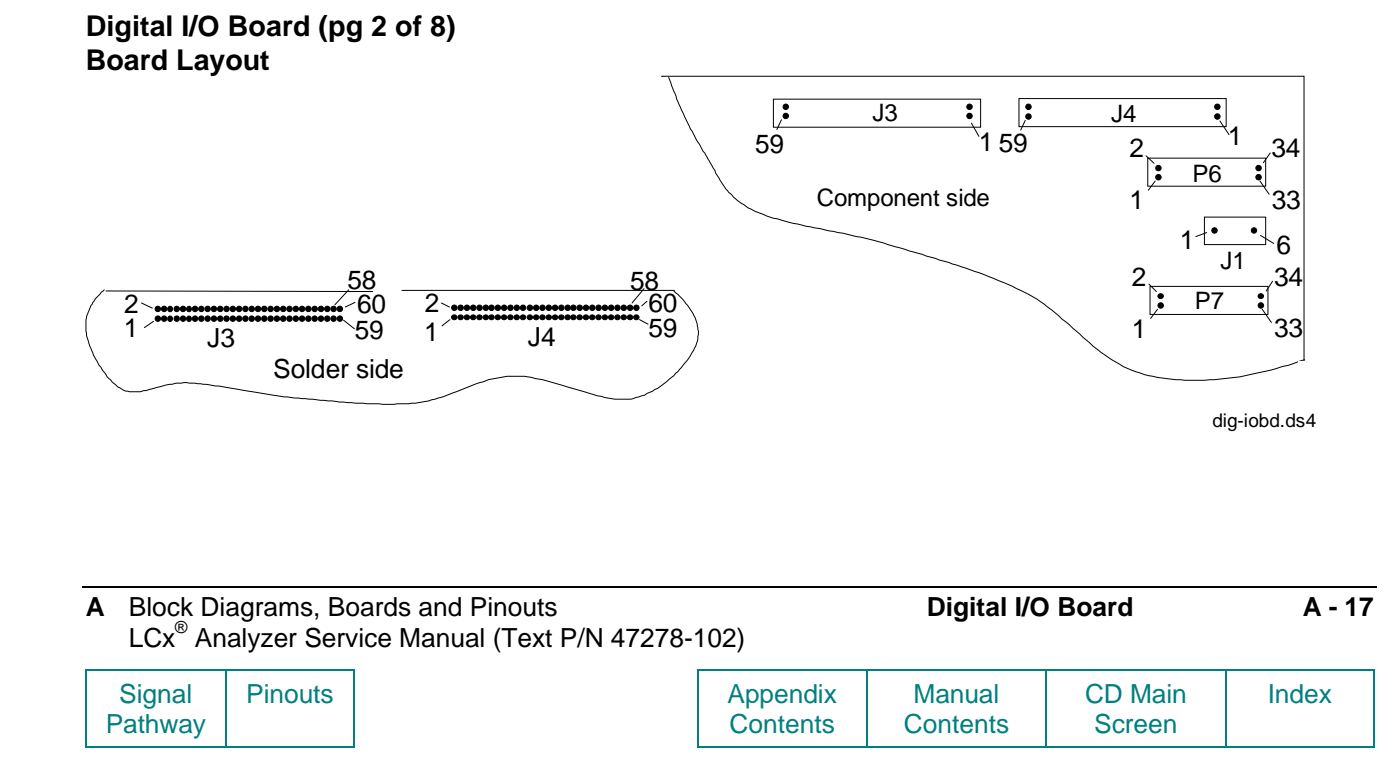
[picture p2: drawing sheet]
<svg xmlns="http://www.w3.org/2000/svg" width="207mm" height="114mm" viewBox="0 0 207 114" stroke-linecap="round" stroke-linejoin="round" font-family="sans-serif">
<path d="M12.2 86.8h191.5" fill="none" stroke="#000" stroke-width=".25"/>
<g fill="#008080">
<path d="M12.6 98.9h.2v.3h-.2z" fill-rule="evenodd"/>
<path d="M12.6 98.9h.2v.3h-.2z" fill-rule="evenodd"/>
</g>
<path d="M12.8 99.1h20.4" fill="none" stroke="#008080" stroke-width=".25"/>
<path d="M33.2 98.9h.3v.3h-.3z" fill-rule="evenodd" fill="#008080"/>
<path d="M33.5 99.1h18.8" fill="none" stroke="#008080" stroke-width=".25"/>
<g fill="#008080">
<path d="M52.3 98.9h.2v.3h-.2z" fill-rule="evenodd"/>
<path d="M52.3 98.9h.2v.3h-.2z" fill-rule="evenodd"/>
<path d="M103.1 98.9h.2v.3h-.2z" fill-rule="evenodd"/>
<path d="M103.1 98.9h.2v.3h-.2z" fill-rule="evenodd"/>
</g>
<path d="M103.3 99.1h24.8" fill="none" stroke="#008080" stroke-width=".25"/>
<path d="M128.1 98.9h.2v.3h-.2z" fill-rule="evenodd" fill="#008080"/>
<path d="M128.3 99.1h26.3" fill="none" stroke="#008080" stroke-width=".25"/>
<path d="M154.6 98.9h.3v.3h-.3z" fill-rule="evenodd" fill="#008080"/>
<path d="M154.9 99.1h26.3" fill="none" stroke="#008080" stroke-width=".25"/>
<path d="M181.2 98.9h.3v.3h-.3z" fill-rule="evenodd" fill="#008080"/>
<path d="M181.5 99.1h21.5" fill="none" stroke="#008080" stroke-width=".25"/>
<g fill="#008080">
<path d="M203 98.9h.3v.3h-.3z" fill-rule="evenodd"/>
<path d="M203 98.9h.3v.3h-.3z" fill-rule="evenodd"/>
</g>
<path d="M12.7 99.2v11.1" fill="none" stroke="#008080" stroke-width=".25"/>
<g fill="#008080">
<path d="M12.6 110.3h.2v.2h-.2z" fill-rule="evenodd"/>
<path d="M12.6 110.3h.2v.2h-.2z" fill-rule="evenodd"/>
</g>
<path d="M33.4 99.2v11.1M12.8 110.4h20.4" fill="none" stroke="#008080" stroke-width=".25"/>
<path d="M33.2 110.3h.3v.2h-.3z" fill-rule="evenodd" fill="#008080"/>
<path d="M52.4 99.2v11.1M33.5 110.4h18.8" fill="none" stroke="#008080" stroke-width=".25"/>
<g fill="#008080">
<path d="M52.3 110.3h.2v.2h-.2z" fill-rule="evenodd"/>
<path d="M52.3 110.3h.2v.2h-.2z" fill-rule="evenodd"/>
</g>
<path d="M103.2 99.2v11.1" fill="none" stroke="#008080" stroke-width=".25"/>
<g fill="#008080">
<path d="M103.1 110.3h.2v.2h-.2z" fill-rule="evenodd"/>
<path d="M103.1 110.3h.2v.2h-.2z" fill-rule="evenodd"/>
</g>
<path d="M128.2 99.2v11.1M103.3 110.4h24.8" fill="none" stroke="#008080" stroke-width=".25"/>
<path d="M128.1 110.3h.2v.2h-.2z" fill-rule="evenodd" fill="#008080"/>
<path d="M154.7 99.2v11.1M128.3 110.4h26.3" fill="none" stroke="#008080" stroke-width=".25"/>
<path d="M154.6 110.3h.3v.2h-.3z" fill-rule="evenodd" fill="#008080"/>
<path d="M181.3 99.2v11.1M154.9 110.4h26.3" fill="none" stroke="#008080" stroke-width=".25"/>
<path d="M181.2 110.3h.3v.2h-.3z" fill-rule="evenodd" fill="#008080"/>
<path d="M203.2 99.2v11.1M181.5 110.4h21.5" fill="none" stroke="#008080" stroke-width=".25"/>
<g fill="#008080">
<path d="M203 110.3h.3v.2h-.3z" fill-rule="evenodd"/>
<path d="M203 110.3h.3v.2h-.3z" fill-rule="evenodd"/>
</g>
<g fill="none" stroke="#000" stroke-width=".15">
<path d="M97.9 11.3h95v47.5h-95zM98.9 11.4a60.3 60.3 0 0 0 5.1 11l.2 .2 2.3 4.1 1.1 1.5a11.2 11.2 0 0 0 3.5 2.7l.4 .3 2.9 1.1 4.8 1.2a137.5 137.5 0 0 1 14.6 3.3l.7 .3a105.1 105.1 0 0 1 16.5 5.8 22.2 22.2 0 0 1 6.1 4.3l2.6 2.2a25.4 25.4 0 0 0 7.6 5.3l2 .7a32.1 32.1 0 0 0 10.3 .7l3.8-.4 3.9-.8 3.2-.9 2.5-.8M114.4 14.7h30.6v4.1h-30.6zM115.6 17.7l-.7 1.4M143.7 18.2l1.1 2M150.7 14.6h30.7v4.1h-30.7zM151.7 17.8l-.7 1.4M180.4 17.9l1.4 2M169.5 23l1.2 1.1M169.8 23.4h17.4v4.1h-17.4zM170.9 26.8l-1 1.3M178.2 32.1h9v4.1h-9z"/>
<path d="M178.5 34.4l-1.6 .6M186.4 26.8l1.3 1.9M186.5 34.8l1.9 1.2M187.9 22.6l-1 1.5M169.9 42l1.1 1.1M170.1 42.3h17.5v4.2h-17.5zM171.2 45.7l-1 1.4M186.7 45.7l1.4 2M188.2 41.6l-.9 1.4"/>
</g>
<g fill="#000" stroke="#000" stroke-width=".15">
<circle cx="116.2" cy="15.8" r=".4"/>
<circle cx="116.2" cy="17.1" r=".4"/>
<circle cx="143.4" cy="17.1" r=".4"/>
<circle cx="143.4" cy="15.8" r=".4"/>
<circle cx="152.1" cy="15.8" r=".4"/>
<circle cx="152.1" cy="17.2" r=".4"/>
<circle cx="180.1" cy="15.8" r=".4"/>
<circle cx="180.1" cy="17.2" r=".4"/>
<circle cx="171.3" cy="24.8" r=".4"/>
<circle cx="171.3" cy="26.2" r=".4"/>
<circle cx="179.6" cy="34.1" r=".4"/>
<circle cx="185.5" cy="34.1" r=".4"/>
<circle cx="186.2" cy="24.8" r=".4"/>
<circle cx="186.2" cy="26.2" r=".4"/>
<circle cx="171.7" cy="45.2" r=".4"/>
<circle cx="171.7" cy="43.8" r=".38"/>
<circle cx="186.5" cy="45.2" r=".4"/>
<circle cx="186.5" cy="43.8" r=".38"/>
</g>
<g fill="#fff">
<path d="M96.4 11.4h1.9v47.4h-1.9z" fill-rule="evenodd"/>
<path d="M97.7 57.8h94.6v1.9h-94.6z" fill-rule="evenodd"/>
<path d="M192 53.4h1.8v6.6h-1.8z" fill-rule="evenodd"/>
</g>
<g fill="none" stroke="#000" stroke-width=".15">
<path d="M15.4 42.9l-1.2 1.2-.5 .6-.3 .6-.7 2a9.4 9.4 0 0 0 .4 3.1v.3a17.7 17.7 0 0 0 3 5.3l.3 .1a4 4 0 0 0 2.5 1.7l1.9 .1 2-.5a13.6 13.6 0 0 1 5.2-.7h.8l3.6 .4 9.6 1.6 3.7 .3a166.5 166.5 0 0 0 12.6 .8l.5-.1a18.3 18.3 0 0 0 8.2-1.6l3.5-1.4a19.4 19.4 0 0 1 4.5-1.1 10.5 10.5 0 0 1 4.2 .4l1.1 .1 8 2.4a14.4 14.4 0 0 0 5.4 .4l1.6-.5 .4-.2a14.8 14.8 0 0 0 4.6-3.2 12.7 12.7 0 0 0 2.9-4.8l.1-1.2-.2-1.1a10 10 0 0 0-3.2-4.6l-.2-.3M15.7 43l39.4 .1M20.9 44.8l1.6 .8M22.7 47.5l-1.3 .9M50.8 47.3l1.6 1.3M51.6 42.9l-2.1 2.2M52.5 44.7l-1.4 .7M59.5 42.9h40.3M65.3 44.8l1.2 .6M66.6 47.3l-1.2 .9M94.6 47.3l1.3 .6M95.3 42.7l-1.8 2.1"/>
<path d="M95.7 44.5l-.8 .7"/>
</g>
<g fill="#000" stroke="#000" stroke-width=".15">
<circle cx="23.3" cy="47.1" r=".4"/>
<circle cx="23.3" cy="45.7" r=".4"/>
<circle cx="24.3" cy="45.7" r=".4"/>
<circle cx="24.3" cy="47.1" r=".4"/>
<circle cx="25.1" cy="47.1" r=".38"/>
<circle cx="25.1" cy="45.7" r=".38"/>
<circle cx="26.1" cy="45.7" r=".4"/>
<circle cx="26.1" cy="47.1" r=".4"/>
<circle cx="27.1" cy="45.7" r=".4"/>
<circle cx="27.1" cy="47.1" r=".4"/>
<circle cx="27.9" cy="45.7" r=".38"/>
<circle cx="27.9" cy="47.1" r=".38"/>
<circle cx="28.9" cy="45.7" r=".4"/>
<circle cx="28.9" cy="47.1" r=".4"/>
<circle cx="29.8" cy="45.7" r=".4"/>
<circle cx="29.8" cy="47.1" r=".4"/>
<circle cx="30.7" cy="45.7" r=".4"/>
<circle cx="30.7" cy="47.1" r=".4"/>
<circle cx="31.6" cy="45.7" r=".4"/>
<circle cx="31.6" cy="47.1" r=".4"/>
<circle cx="32.6" cy="45.7" r=".4"/>
<circle cx="32.6" cy="47.1" r=".4"/>
<circle cx="33.5" cy="45.7" r=".4"/>
<circle cx="33.5" cy="47.1" r=".4"/>
<circle cx="34.4" cy="45.7" r=".4"/>
<circle cx="34.4" cy="47.1" r=".4"/>
<circle cx="35.4" cy="47.1" r=".4"/>
<circle cx="35.4" cy="45.7" r=".4"/>
<circle cx="36.3" cy="47.1" r=".4"/>
<circle cx="36.3" cy="45.7" r=".4"/>
<circle cx="37.2" cy="45.7" r=".4"/>
<circle cx="37.2" cy="47.1" r=".4"/>
<circle cx="38.2" cy="45.7" r=".4"/>
<circle cx="38.2" cy="47.1" r=".4"/>
<circle cx="39.1" cy="47.1" r=".4"/>
<circle cx="39.1" cy="45.7" r=".4"/>
<circle cx="40" cy="47.1" r=".4"/>
<circle cx="40" cy="45.7" r=".4"/>
<circle cx="41" cy="45.7" r=".4"/>
<circle cx="41" cy="47.1" r=".4"/>
<circle cx="41.9" cy="45.7" r=".4"/>
<circle cx="41.9" cy="47.1" r=".4"/>
<circle cx="42.8" cy="45.7" r=".4"/>
<circle cx="42.8" cy="47.1" r=".4"/>
<circle cx="43.8" cy="47.1" r=".4"/>
<circle cx="43.8" cy="45.7" r=".4"/>
<circle cx="44.7" cy="45.7" r=".4"/>
<circle cx="44.7" cy="47.1" r=".4"/>
<circle cx="45.6" cy="45.7" r=".4"/>
<circle cx="45.6" cy="47.1" r=".4"/>
<circle cx="46.5" cy="47.1" r=".4"/>
<circle cx="46.5" cy="45.7" r=".4"/>
<circle cx="47.5" cy="45.7" r=".4"/>
<circle cx="47.5" cy="47.1" r=".4"/>
<circle cx="48.4" cy="45.7" r=".4"/>
<circle cx="48.4" cy="47.1" r=".4"/>
<circle cx="49.3" cy="45.7" r=".4"/>
<circle cx="49.3" cy="47.1" r=".4"/>
<circle cx="50.3" cy="45.7" r=".4"/>
<circle cx="50.3" cy="47.1" r=".4"/>
<circle cx="67.2" cy="45.5" r=".4"/>
<circle cx="67.2" cy="46.9" r=".38"/>
<circle cx="68.1" cy="45.5" r=".4"/>
<circle cx="68.1" cy="46.9" r=".38"/>
<circle cx="69.1" cy="45.5" r=".4"/>
<circle cx="69.1" cy="46.9" r=".38"/>
<circle cx="70" cy="45.5" r=".4"/>
<circle cx="70" cy="46.9" r=".38"/>
<circle cx="70.9" cy="45.5" r=".4"/>
<circle cx="70.9" cy="46.9" r=".38"/>
<circle cx="71.9" cy="45.5" r=".4"/>
<circle cx="71.9" cy="46.9" r=".38"/>
<circle cx="72.7" cy="45.5" r=".4"/>
<circle cx="72.7" cy="46.9" r=".38"/>
<circle cx="73.6" cy="45.5" r=".4"/>
<circle cx="73.7" cy="46.9" r=".38"/>
<circle cx="74.6" cy="45.5" r=".4"/>
<circle cx="74.6" cy="46.9" r=".38"/>
<circle cx="75.5" cy="45.5" r=".4"/>
<circle cx="75.5" cy="46.9" r=".38"/>
<circle cx="76.4" cy="45.5" r=".4"/>
<circle cx="76.4" cy="46.9" r=".38"/>
<circle cx="77.4" cy="45.5" r=".4"/>
<circle cx="77.4" cy="46.9" r=".38"/>
<circle cx="78.4" cy="45.5" r=".4"/>
<circle cx="78.4" cy="46.9" r=".38"/>
<circle cx="79.3" cy="45.5" r=".4"/>
<circle cx="79.3" cy="46.9" r=".38"/>
<circle cx="80.2" cy="45.5" r=".4"/>
<circle cx="80.3" cy="46.9" r=".38"/>
<circle cx="81.2" cy="45.5" r=".4"/>
<circle cx="81.2" cy="46.9" r=".38"/>
<circle cx="82.1" cy="45.5" r=".4"/>
<circle cx="82.1" cy="46.9" r=".38"/>
<circle cx="83" cy="45.5" r=".4"/>
<circle cx="83" cy="46.9" r=".38"/>
<circle cx="84" cy="45.5" r=".4"/>
<circle cx="84" cy="46.9" r=".38"/>
<circle cx="84.8" cy="45.5" r=".4"/>
<circle cx="84.8" cy="46.9" r=".38"/>
<circle cx="85.7" cy="45.5" r=".4"/>
<circle cx="85.8" cy="46.9" r=".38"/>
<circle cx="86.7" cy="45.5" r=".4"/>
<circle cx="86.7" cy="46.9" r=".38"/>
<circle cx="87.6" cy="45.5" r=".4"/>
<circle cx="87.6" cy="46.9" r=".38"/>
<circle cx="88.5" cy="45.5" r=".4"/>
<circle cx="88.6" cy="46.9" r=".38"/>
<circle cx="89.5" cy="45.5" r=".4"/>
<circle cx="89.5" cy="46.9" r=".38"/>
<circle cx="90.4" cy="45.5" r=".4"/>
<circle cx="90.4" cy="46.9" r=".38"/>
<circle cx="91.3" cy="45.5" r=".4"/>
<circle cx="91.3" cy="46.9" r=".38"/>
<circle cx="92.3" cy="45.5" r=".4"/>
<circle cx="92.3" cy="46.9" r=".38"/>
<circle cx="93.2" cy="45.5" r=".4"/>
<circle cx="93.2" cy="46.9" r=".38"/>
<circle cx="94.1" cy="45.5" r=".4"/>
<circle cx="94.1" cy="46.9" r=".38"/>
</g>
<g font-size="4.2">
<text x="12.7" y="5.4">Digital I/O Board (pg 2 of 8)</text>
<text x="12.7" y="10.4">Board Layout</text>
</g>
<g font-size="3.9">
<text x="111.7" y="22.6">59</text>
<text x="144.8" y="22.3">1</text>
<text x="147.8" y="22.4">59</text>
<text x="167.1" y="23.3">2</text>
<text x="181.6" y="21.4">1</text>
<text x="188.1" y="23.3">34</text>
<text x="167.1" y="31">1</text>
<text x="188.1" y="30.9">33</text>
<text x="174.5" y="36.8">1</text>
<text x="188.8" y="37.6">6</text>
<text x="18.4" y="46.3">2</text>
<text x="51.4" y="42.7">58</text>
<text x="52.8" y="46.3">60</text>
<text x="62.8" y="46.2">2</text>
<text x="93.2" y="42.8">58</text>
<text x="95.9" y="46.1">60</text>
<text x="167.4" y="42.2">2</text>
<text x="188.5" y="42.2">34</text>
<text x="18.3" y="49.8">1</text>
<text x="30.7" y="51.4">J3</text>
<text x="52.5" y="50.2">59</text>
<text x="62.8" y="50.3">1</text>
<text x="78.1" y="51.2">J4</text>
<text x="95.9" y="49.8">59</text>
<text x="167.4" y="49.9">1</text>
<text x="188.5" y="49.8">33</text>
<text x="40.4" y="55.9">Solder side</text>
<text x="12.7" y="91.1">A</text>
<text x="19.1" y="91.1">Block Diagrams, Boards and Pinouts</text>
<text x="19.1" y="95.6">LCx</text>
<text x="28.8" y="95.6">Analyzer Service Manual (Text P/N 47278-102)</text>
<text x="137.1" y="91.1">Digital I/O Board</text>
<text x="192.7" y="91.1">A - 17</text>
</g>
<g font-size="3.9" fill="#008080">
<text x="17.6" y="103.9">Signal</text>
<text x="36.4" y="103.9">Pinouts</text>
<text x="107.6" y="103.9">Appendix</text>
<text x="135.1" y="103.9">Manual</text>
<text x="160.5" y="103.9">CD Main</text>
<text x="187.5" y="103.9">Index</text>
<text x="15.6" y="108.4">Pathway</text>
<text x="107.9" y="108.4">Contents</text>
<text x="133.7" y="108.4">Contents</text>
<text x="161.9" y="108.4">Screen</text>
</g>
<g font-size="3.6">
<text x="129" y="17.9">J3</text>
<text x="164.4" y="18">J4</text>
<text x="176.4" y="26.8">P6</text>
<text x="120.8" y="30.4">Component side</text>
<text x="180.5" y="39.7">J1</text>
<text x="176.7" y="45.6">P7</text>
</g>
<text font-size="2.8" x="179.3" y="63.2">dig-iobd.ds4</text>
<text font-size="2.5" x="25.9" y="93.6">®</text>
</svg>
